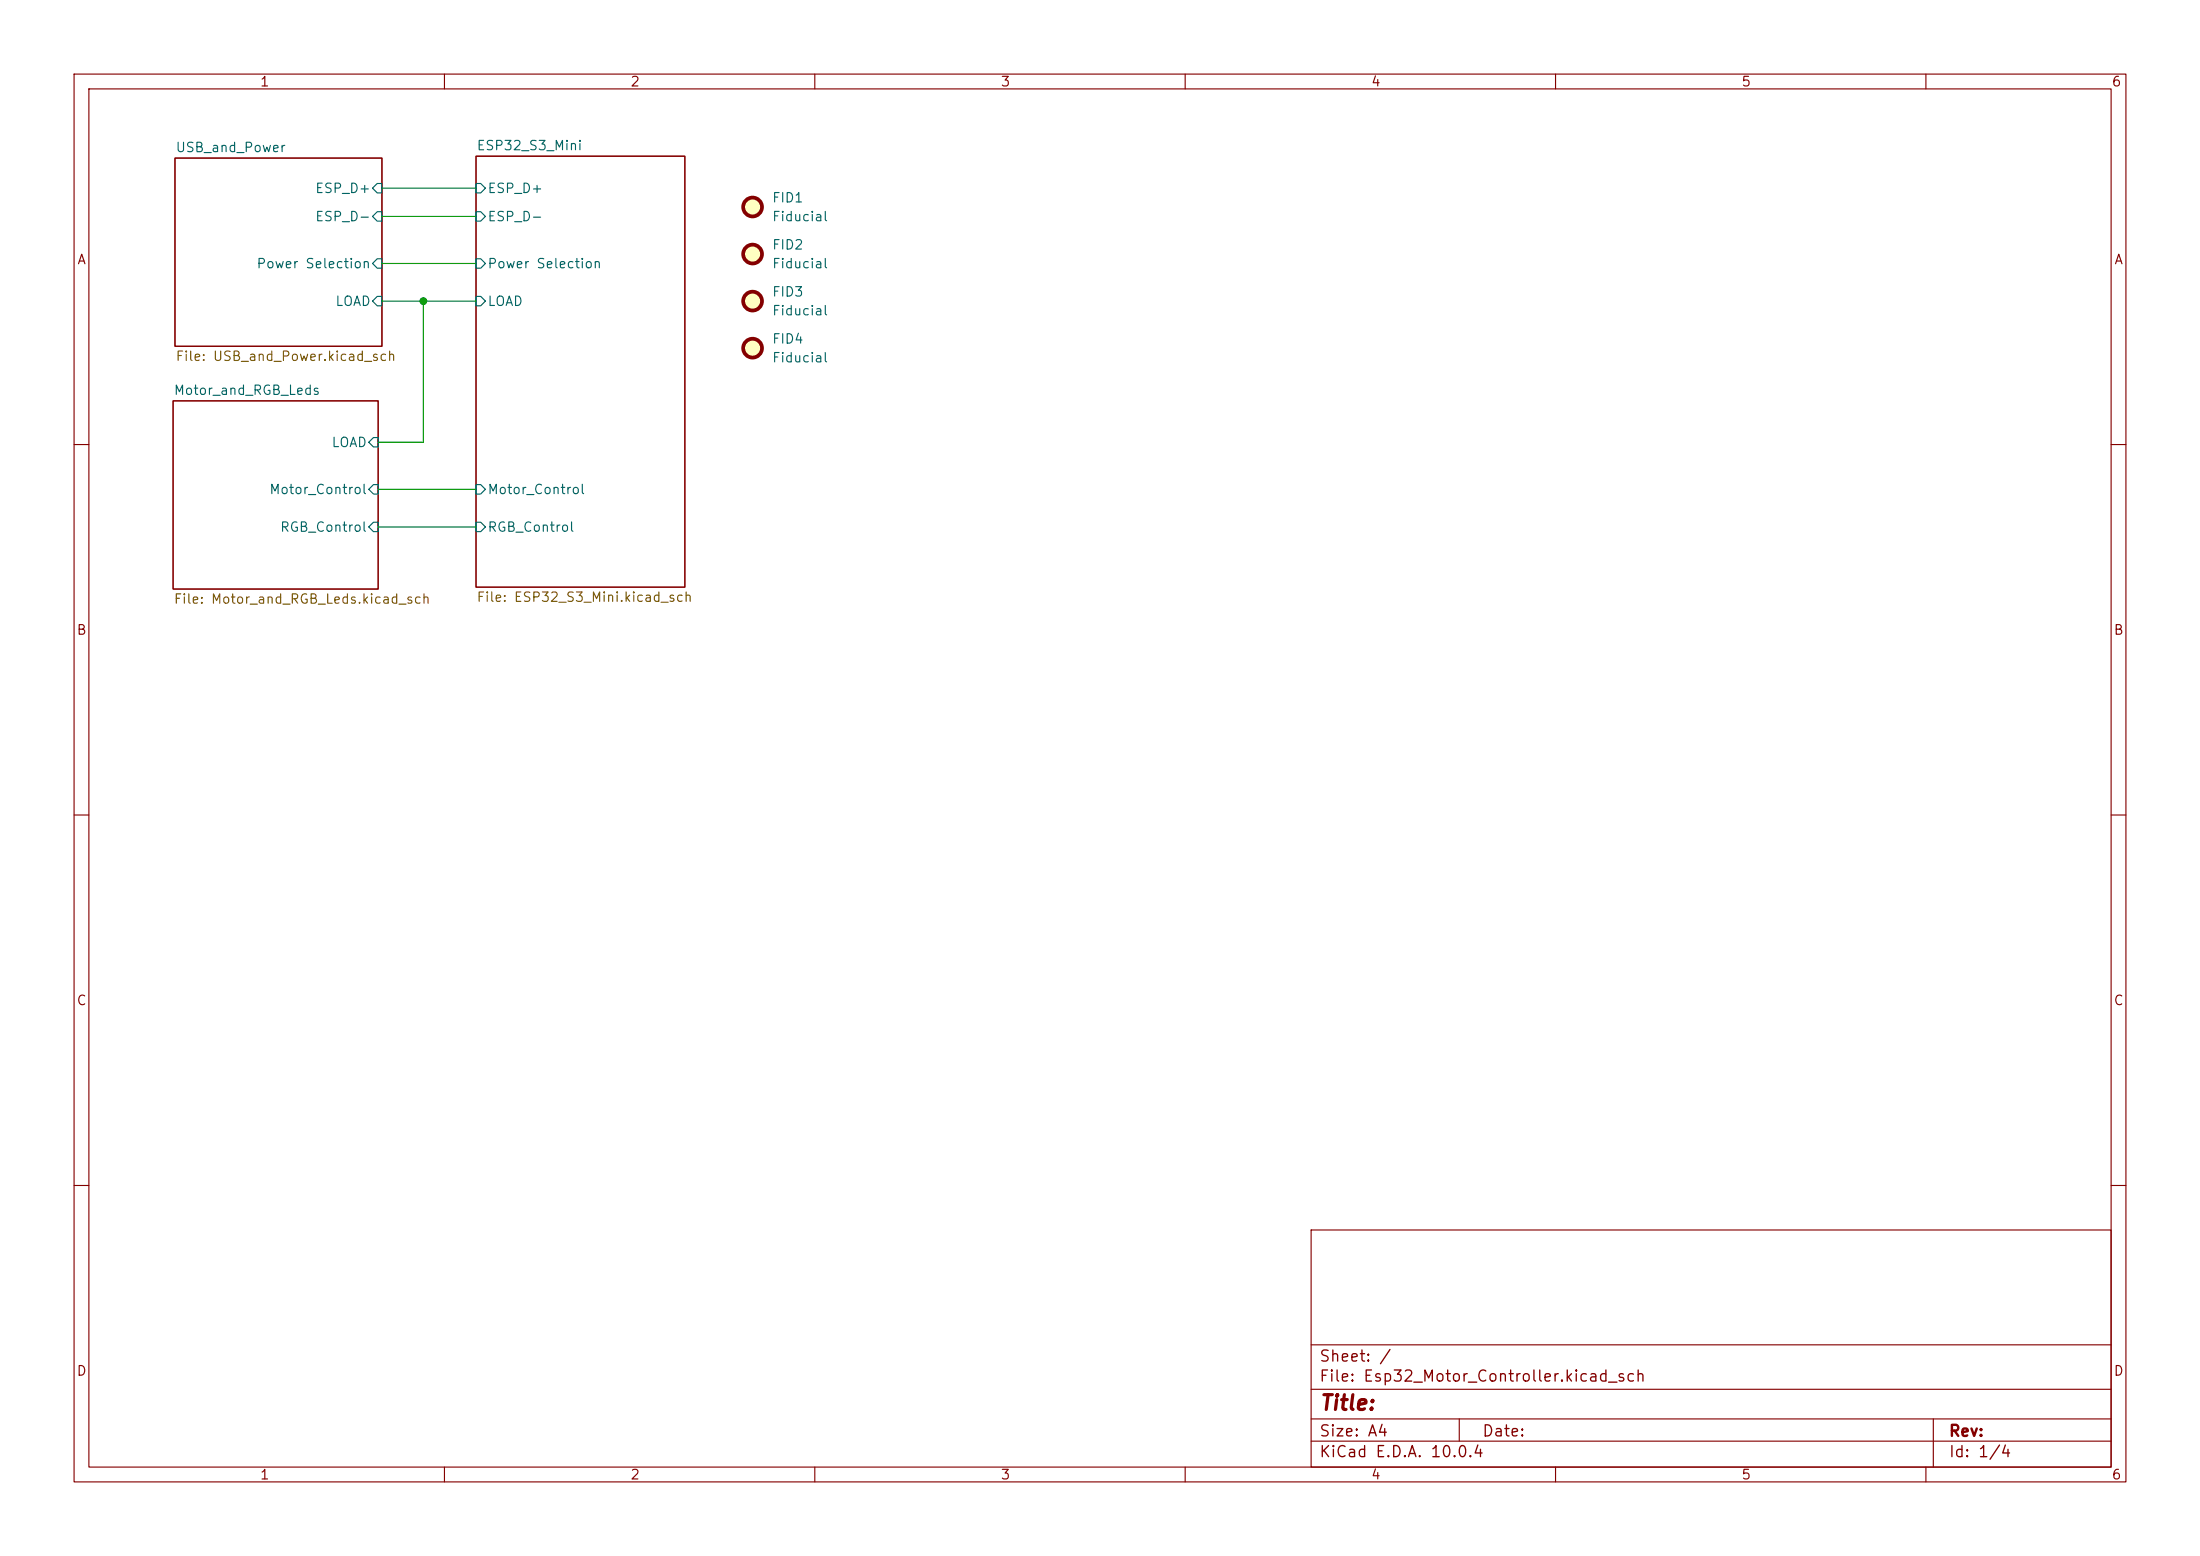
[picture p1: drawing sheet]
(kicad_sch
 (version 20260306)
 (generator "eeschema")
 (generator_version "10.0")
 (paper "A4")
 (lib_symbols
  (symbol "Mechanical:Fiducial" (exclude_from_sim no) (in_bom no) (on_board yes)
   (in_pos_files yes)
   (duplicate_pin_numbers_are_jumpers no)
   (property "Reference" "FID" (at 0 5.08 0) (show_name no) (do_not_autoplace no) (effects (font (size 1.27 1.27))))
   (property "Value" "Fiducial" (at 0 3.175 0) (show_name no) (do_not_autoplace no) (effects (font (size 1.27 1.27))))
   (property "Footprint" "" (at 0 0 0) (show_name no) (do_not_autoplace no) (hide yes) (effects (font (size 1.27 1.27))))
   (property "Datasheet" "" (at 0 0 0) (show_name no) (do_not_autoplace no) (hide yes) (effects (font (size 1.27 1.27))))
   (property "Description" "Fiducial Marker" (at 0 0 0) (show_name no) (do_not_autoplace no) (hide yes) (effects (font (size 1.27 1.27))))
   (symbol "Fiducial_0_1"
    (circle (center 0 0) (radius 1.27) (stroke (width 0.508) (type default)) (fill (type background))))
   (embedded_fonts no)))
 (junction
  (at 57.15 40.64)
  (diameter 0)
  (color 0 0 0 0))
 (wire
  (pts (xy 51.054 59.69) (xy 57.15 59.69))
  (stroke (width 0) (type default)))
 (wire
  (pts (xy 51.562 40.64) (xy 57.15 40.64))
  (stroke (width 0) (type default)))
 (wire
  (pts (xy 51.562 25.4) (xy 64.262 25.4))
  (stroke (width 0) (type default)))
 (wire
  (pts (xy 51.054 66.04) (xy 64.262 66.04))
  (stroke (width 0) (type default)))
 (wire
  (pts (xy 51.562 35.56) (xy 64.262 35.56))
  (stroke (width 0) (type default)))
 (wire
  (pts (xy 51.054 71.12) (xy 64.262 71.12))
  (stroke (width 0) (type default)))
 (wire
  (pts (xy 57.15 59.69) (xy 57.15 40.64))
  (stroke (width 0) (type default)))
 (wire
  (pts (xy 51.562 29.21) (xy 64.262 29.21))
  (stroke (width 0) (type default)))
 (wire
  (pts (xy 57.15 40.64) (xy 64.262 40.64))
  (stroke (width 0) (type default)))
 (symbol
  (lib_id "Mechanical:Fiducial")
  (at 101.6 34.29 0)
  (unit 1)
  (body_style 1)
  (exclude_from_sim no)
  (in_bom no)
  (on_board yes)
  (in_pos_files yes)
  (dnp no)
  (fields_autoplaced yes)
  (property "Reference" "FID2" (at 104.14 33.0199 0) (show_name no) (do_not_autoplace no) (effects (font (size 1.27 1.27)) (justify left)))
  (property "Value" "Fiducial" (at 104.14 35.5599 0) (show_name no) (do_not_autoplace no) (effects (font (size 1.27 1.27)) (justify left)))
  (property "Footprint" "Fiducial:Fiducial_0.5mm_Mask1mm" (at 101.6 34.29 0) (hide yes) (show_name no) (do_not_autoplace no) (effects (font (size 1.27 1.27))))
  (property "Datasheet" "" (at 101.6 34.29 0) (hide yes) (show_name no) (do_not_autoplace no) (effects (font (size 1.27 1.27))))
  (property "Description" "Fiducial Marker" (at 101.6 34.29 0) (hide yes) (show_name no) (do_not_autoplace no) (effects (font (size 1.27 1.27)))))
 (symbol
  (lib_id "Mechanical:Fiducial")
  (at 101.6 46.99 0)
  (unit 1)
  (body_style 1)
  (exclude_from_sim no)
  (in_bom no)
  (on_board yes)
  (in_pos_files yes)
  (dnp no)
  (fields_autoplaced yes)
  (property "Reference" "FID4" (at 104.14 45.7199 0) (show_name no) (do_not_autoplace no) (effects (font (size 1.27 1.27)) (justify left)))
  (property "Value" "Fiducial" (at 104.14 48.2599 0) (show_name no) (do_not_autoplace no) (effects (font (size 1.27 1.27)) (justify left)))
  (property "Footprint" "Fiducial:Fiducial_0.5mm_Mask1mm" (at 101.6 46.99 0) (hide yes) (show_name no) (do_not_autoplace no) (effects (font (size 1.27 1.27))))
  (property "Datasheet" "" (at 101.6 46.99 0) (hide yes) (show_name no) (do_not_autoplace no) (effects (font (size 1.27 1.27))))
  (property "Description" "Fiducial Marker" (at 101.6 46.99 0) (hide yes) (show_name no) (do_not_autoplace no) (effects (font (size 1.27 1.27)))))
 (symbol
  (lib_id "Mechanical:Fiducial")
  (at 101.6 27.94 0)
  (unit 1)
  (body_style 1)
  (exclude_from_sim no)
  (in_bom no)
  (on_board yes)
  (in_pos_files yes)
  (dnp no)
  (fields_autoplaced yes)
  (property "Reference" "FID1" (at 104.14 26.6699 0) (show_name no) (do_not_autoplace no) (effects (font (size 1.27 1.27)) (justify left)))
  (property "Value" "Fiducial" (at 104.14 29.2099 0) (show_name no) (do_not_autoplace no) (effects (font (size 1.27 1.27)) (justify left)))
  (property "Footprint" "Fiducial:Fiducial_0.5mm_Mask1mm" (at 101.6 27.94 0) (hide yes) (show_name no) (do_not_autoplace no) (effects (font (size 1.27 1.27))))
  (property "Datasheet" "" (at 101.6 27.94 0) (hide yes) (show_name no) (do_not_autoplace no) (effects (font (size 1.27 1.27))))
  (property "Description" "Fiducial Marker" (at 101.6 27.94 0) (hide yes) (show_name no) (do_not_autoplace no) (effects (font (size 1.27 1.27)))))
 (symbol
  (lib_id "Mechanical:Fiducial")
  (at 101.6 40.64 0)
  (unit 1)
  (body_style 1)
  (exclude_from_sim no)
  (in_bom no)
  (on_board yes)
  (in_pos_files yes)
  (dnp no)
  (fields_autoplaced yes)
  (property "Reference" "FID3" (at 104.14 39.3699 0) (show_name no) (do_not_autoplace no) (effects (font (size 1.27 1.27)) (justify left)))
  (property "Value" "Fiducial" (at 104.14 41.9099 0) (show_name no) (do_not_autoplace no) (effects (font (size 1.27 1.27)) (justify left)))
  (property "Footprint" "Fiducial:Fiducial_0.5mm_Mask1mm" (at 101.6 40.64 0) (hide yes) (show_name no) (do_not_autoplace no) (effects (font (size 1.27 1.27))))
  (property "Datasheet" "" (at 101.6 40.64 0) (hide yes) (show_name no) (do_not_autoplace no) (effects (font (size 1.27 1.27))))
  (property "Description" "Fiducial Marker" (at 101.6 40.64 0) (hide yes) (show_name no) (do_not_autoplace no) (effects (font (size 1.27 1.27)))))
 (sheet
  (at 64.262 21.082)
  (size 28.194 58.166)
  (exclude_from_sim no)
  (in_bom yes)
  (on_board yes)
  (dnp no)
  (fields_autoplaced yes)
  (stroke (width 0.1524) (type solid))
  (fill (color 0 0 0 0))
  (property "Sheetname" "ESP32_S3_Mini" (at 64.262 20.3704 0) (show_name no) (do_not_autoplace no) (effects (font (size 1.27 1.27)) (justify left bottom)))
  (property "Sheetfile" "ESP32_S3_Mini.kicad_sch" (at 64.262 79.8326 0) (show_name no) (do_not_autoplace no) (effects (font (size 1.27 1.27)) (justify left top)))
  (pin "ESP_D+" input (at 64.262 25.4 180) (effects (font (size 1.27 1.27)) (justify left)))
  (pin "ESP_D-" input (at 64.262 29.21 180) (effects (font (size 1.27 1.27)) (justify left)))
  (pin "Motor_Control" input (at 64.262 66.04 180) (effects (font (size 1.27 1.27)) (justify left)))
  (pin "Power Selection" input (at 64.262 35.56 180) (effects (font (size 1.27 1.27)) (justify left)))
  (pin "RGB_Control" input (at 64.262 71.12 180) (effects (font (size 1.27 1.27)) (justify left)))
  (pin "LOAD" input (at 64.262 40.64 180) (effects (font (size 1.27 1.27)) (justify left))))
 (sheet
  (at 23.622 21.336)
  (size 27.94 25.4)
  (exclude_from_sim no)
  (in_bom yes)
  (on_board yes)
  (dnp no)
  (fields_autoplaced yes)
  (stroke (width 0.1524) (type solid))
  (fill (color 0 0 0 0))
  (property "Sheetname" "USB_and_Power" (at 23.622 20.6244 0) (show_name no) (do_not_autoplace no) (effects (font (size 1.27 1.27)) (justify left bottom)))
  (property "Sheetfile" "USB_and_Power.kicad_sch" (at 23.622 47.3206 0) (show_name no) (do_not_autoplace no) (effects (font (size 1.27 1.27)) (justify left top)))
  (pin "ESP_D+" input (at 51.562 25.4 0) (effects (font (size 1.27 1.27)) (justify right)))
  (pin "ESP_D-" input (at 51.562 29.21 0) (effects (font (size 1.27 1.27)) (justify right)))
  (pin "Power Selection" input (at 51.562 35.56 0) (effects (font (size 1.27 1.27)) (justify right)))
  (pin "LOAD" input (at 51.562 40.64 0) (effects (font (size 1.27 1.27)) (justify right))))
 (sheet
  (at 23.368 54.102)
  (size 27.686 25.4)
  (exclude_from_sim no)
  (in_bom yes)
  (on_board yes)
  (dnp no)
  (fields_autoplaced yes)
  (stroke (width 0.1524) (type solid))
  (fill (color 0 0 0 0))
  (property "Sheetname" "Motor_and_RGB_Leds" (at 23.368 53.3904 0) (show_name no) (do_not_autoplace no) (effects (font (size 1.27 1.27)) (justify left bottom)))
  (property "Sheetfile" "Motor_and_RGB_Leds.kicad_sch" (at 23.368 80.0866 0) (show_name no) (do_not_autoplace no) (effects (font (size 1.27 1.27)) (justify left top)))
  (pin "Motor_Control" input (at 51.054 66.04 0) (effects (font (size 1.27 1.27)) (justify right)))
  (pin "RGB_Control" input (at 51.054 71.12 0) (effects (font (size 1.27 1.27)) (justify right)))
  (pin "LOAD" input (at 51.054 59.69 0) (effects (font (size 1.27 1.27)) (justify right))))
 (sheet_instances
  (path ""
   (page "1")))
 (embedded_fonts no))
